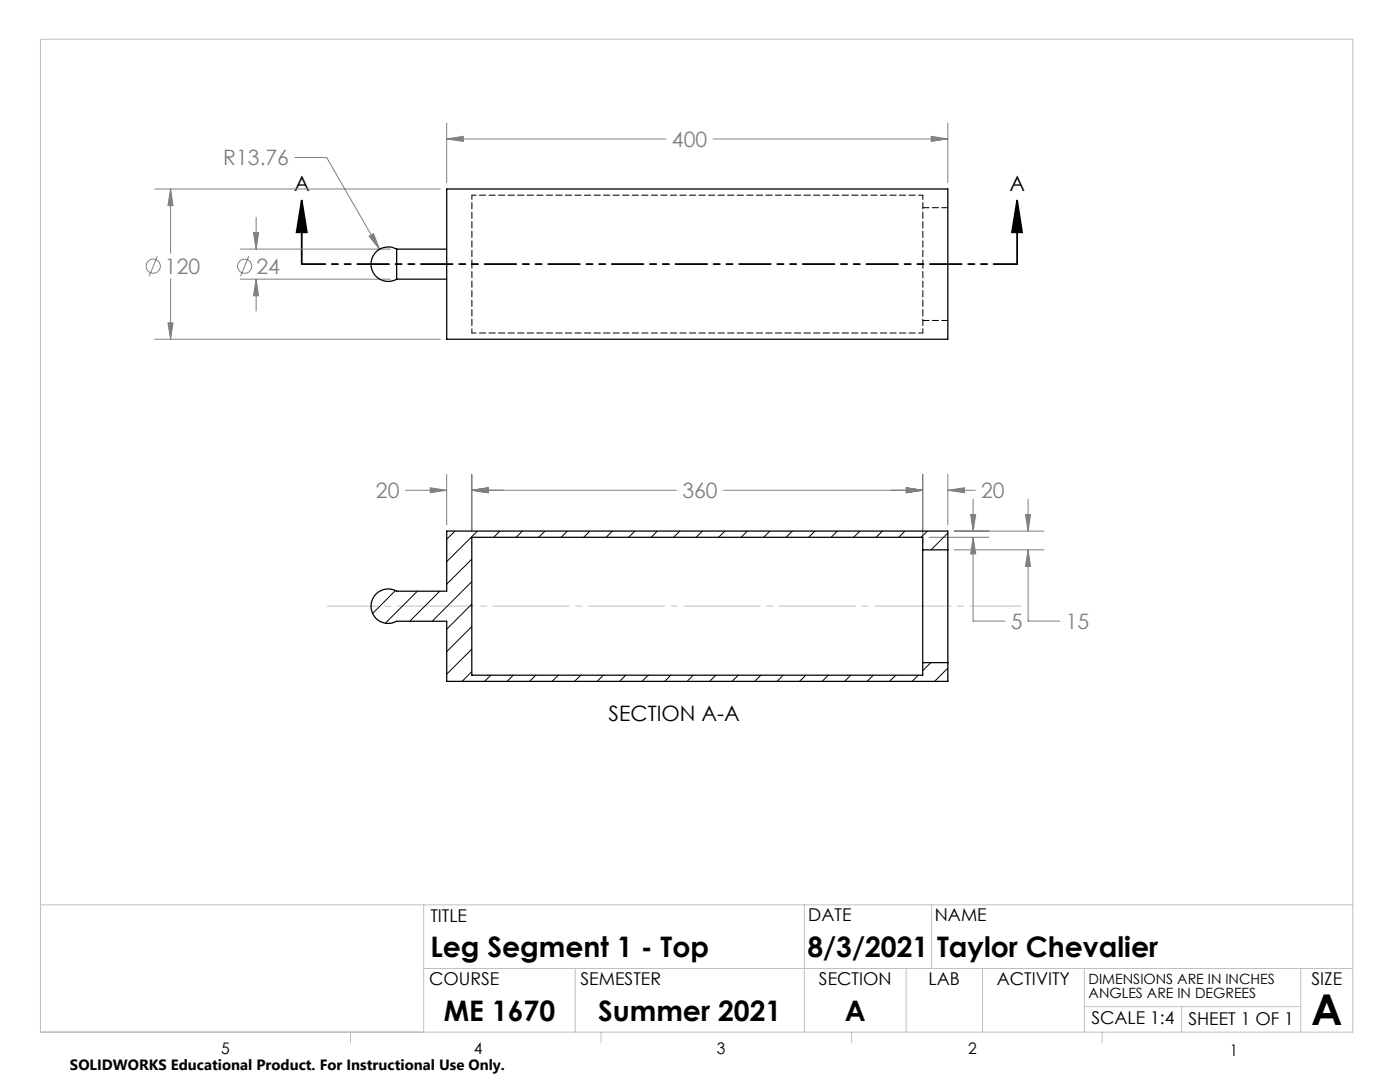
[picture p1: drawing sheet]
<svg xmlns="http://www.w3.org/2000/svg" width="279mm" height="216mm" viewBox="0 0 279 216" stroke-linecap="round" stroke-linejoin="round" font-family="sans-serif">
<g fill="none" stroke="#808080" stroke-width=".2">
<path d="M30.9 37.7h57M34 37.7l.5 3.3h-1zM34 37.7v12.9M58.8 31.4h6.4l10.5 18.3M89.1 27.7l3.4-.5v1zM89.1 24.6v11.8M89.1 27.7h43.8M142.3 27.7h46.9M185.8 27.2l3.4 .5-3.4 .5zM189.2 24.6v11.8M31.4 51.1l-1.6 4M34 55.6v12.1"/>
<path d="M47.9 49.7h30M47.9 55.7h30M49.6 51.1l-1.6 4M50.6 46.4h1l-.5 3.3zM51.1 55.7l.5 3.3h-1zM51.1 43.4v6.3M51.1 55.7v6.4M73.7 47.1l.8-.5 1.2 3.1zM30.9 67.7h57M33.5 64.4h1l-.5 3.3zM80.9 97.8h8.2M85.9 97.3l3.2 .5-3.2 .5z"/>
<path d="M89.1 94.7v10M94.2 97.8l3.3-.5v1zM94.2 97.8h40.8M94.2 94.7v11.2M144.4 97.8h39.7M180.9 97.3l3.2 .5-3.2 .5zM184.1 94.7v13.7M189.2 97.8l3.3-.5v1zM189.2 94.7v10M189.2 97.8h5.4M194.2 99.6v6.4M205.2 99.6v6.4"/>
<path d="M185.4 107.2h12M190.4 106h18M190.4 109.7h18M193.7 102.7h1l-.5 3.3zM194.2 107.2l.5 3.3h-1zM194.2 107.2v16.7h6.4M204.6 102.7h1.1l-.5 3.3zM205.2 109.7l.5 3.3h-1.1zM205.2 109.7v14.2h6.3"/>
<circle cx="30.6" cy="53.1" r="1.42"/>
<circle cx="48.8" cy="53.1" r="1.42"/>
</g>
<path d="M60.2 40l1 6.4h-2zM60.2 40v12.7M203 40l1 6.4h-2zM203 40v12.7" fill="none" stroke="#000" stroke-width=".35"/>
<path d="M203 52.7h-142.8" fill="none" stroke="#000" stroke-width=".35" stroke-dasharray="6.3 1.3 1.3 1.3 1.3 1.3" stroke-dashoffset="1.6"/>
<path d="M203.8 120.9h-138.4" fill="none" stroke="#c0c0c0" stroke-width=".2" stroke-dasharray="15.2 1.3 1.3 1.3" stroke-dashoffset="5.1"/>
<g fill="none" stroke="#c0c0c0" stroke-width=".2">
<path d="M8.1 7.8h261.9v198.2h-261.9zM8.1 180.6h261.9M84.6 180.6v25.4M84.6 193.3h185.4M114.8 193.3v12.7M160.5 180.6v25.4M180.8 193.3v12.7M185.9 180.6v12.7M196.1 193.3v12.7M216.4 193.3v12.7M259.6 193.3v12.7M70 206v2.1"/>
<path d="M119.9 206v2.1M170 206v2.1M216.4 200.9h43.2M220 206v2.1M235.8 200.9v5.1"/>
</g>
<path d="M203 40l1 6.4h-2zM60.2 40l1 6.4h-2z" fill="#000"/>
<path d="M73.7 47.1l2 2.6-1.2-3.1zM50.6 46.4h1l-.5 3.3zM51.1 55.7l.5 3.3h-1zM34 37.7l.5 3.3h-1zM33.5 64.4h1l-.5 3.3zM89.1 27.7l3.4-.5v1zM185.8 27.2l3.4 .5-3.4 .5zM180.9 97.3l3.2 .5-3.2 .5zM189.2 97.8l3.3-.5v1zM204.6 102.7h1.1l-.5 3.3zM205.2 109.7l.5 3.3h-1.1zM194.2 107.2l.5 3.3h-1zM193.7 102.7h1l-.5 3.3zM85.9 97.3l3.2 .5-3.2 .5zM94.2 97.8l3.3-.5v1zM94.2 97.8l3.3-.5v1zM180.9 97.3l3.2 .5-3.2 .5z" fill="#808080"/>
<path d="M89.1 37.7h100.1v30h-100.1zM79.2 49.7a3.4 3.4 0 0 0-5.2 3 3.4 3.4 0 0 0 5.2 3M79.2 49.7v6M79.2 55.7h9.9M79.2 49.7h9.9M184.1 109.7v22.5M184.1 109.7v-2.5h-89.9v27.5h89.9v-2.5M184.1 109.7h5.1M189.2 109.7v-3.7h-100.1v12h-9.9a3.4 3.4 0 0 0-5.2 3 3.4 3.4 0 0 0 5.2 3h9.9v12h100.1v-3.8M189.2 109.7v22.5M184.1 132.2h5.1" fill="none" stroke="#000" stroke-width=".25"/>
<path d="M184.2 38.9h-90M94.2 52.7v-13.8M184.2 52.7v-13.8M94.2 66.4v-13.7M94.2 66.4h90M184.2 66.4v-13.7" fill="none" stroke="#000" stroke-width=".2" stroke-dasharray="1.3 .6" stroke-dashoffset=".4"/>
<path d="M189.2 41.4h-5M184.2 63.9h5" fill="none" stroke="#000" stroke-width=".2" stroke-dasharray="1.3 .6"/>
<g fill="none" stroke="#000" stroke-width=".2">
<path d="M78.9 117.8l-4.5 4.6M83.3 118l-6.4 6.4M87.8 118l-6 6M90.8 106l-1.7 1.6M94.2 111.6l-5.1 5M94.2 116.1l-7.9 7.9M95.3 106l-6.2 6.1M99.8 106l-1.3 1.2M104.2 106l-1.2 1.2M108.8 106l-1.3 1.2M113.2 106l-1.2 1.2M117.7 106l-1.2 1.2"/>
<path d="M122.2 106l-1.2 1.2M126.7 106l-1.3 1.2M131.2 106l-1.2 1.2M135.7 106l-1.3 1.2M140.2 106l-1.3 1.2M144.7 106l-1.3 1.2M149.2 106l-1.3 1.2M153.6 106l-1.2 1.2M158.2 106l-1.3 1.2M162.6 106l-1.2 1.2M167.1 106l-1.2 1.2M171.6 106l-1.2 1.2"/>
<path d="M176.1 106l-1.3 1.2M180.6 106l-1.2 1.2M185.1 106l-1.3 1.2M189.2 106.4l-3.4 3.3M94.2 120.5l-5.1 5.1M94.2 125l-5.1 5M94.2 129.5l-5.1 5M94.2 134l-2 2M98 134.7l-1.3 1.3M102.4 134.7l-1.2 1.3M106.9 134.7l-1.2 1.3M111.4 134.7l-1.2 1.3"/>
<path d="M115.9 134.7l-1.2 1.3M120.4 134.7l-1.2 1.3M124.9 134.7l-1.3 1.3M129.4 134.7l-1.3 1.3M133.9 134.7l-1.3 1.3M138.4 134.7l-1.3 1.3M142.9 134.7l-1.3 1.3M147.4 134.7l-1.3 1.3M151.8 134.7l-1.2 1.3M156.3 134.7l-1.2 1.3M160.8 134.7l-1.2 1.3M165.3 134.7l-1.2 1.3"/>
<path d="M169.8 134.7l-1.2 1.3M174.3 134.7l-1.3 1.3M178.8 134.7l-1.3 1.3M183.3 134.7l-1.3 1.3M185.8 132.2l-1.7 1.6M189.2 133.3l-2.7 2.7"/>
</g>
<text font-size="8.5" x="261.7" y="204.6">A</text>
<g font-size="5.6">
<text x="85.9" y="191">Leg Segment 1 - Top</text>
<text x="161.1" y="191">8/3/2021</text>
<text x="187" y="191">Taylor Chevalier</text>
<text x="88.6" y="203.8">ME 1670</text>
<text x="119.4" y="203.7">Summer 2021</text>
<text x="168.6" y="203.7">A</text>
</g>
<g font-size="4.2" fill="#808080">
<text x="134.1" y="29.3">400</text>
<text x="44.6" y="33">R13.76</text>
<text x="32.9" y="54.7">120</text>
<text x="51.2" y="54.7">24</text>
<text x="75" y="99.4">20</text>
<text x="136.2" y="99.4">360</text>
<text x="195.8" y="99.4">20</text>
<text x="201.8" y="125.5">5</text>
<text x="212.7" y="125.5">15</text>
</g>
<g font-size="4.2">
<text x="58.7" y="38.2">A</text>
<text x="201.4" y="38.2">A</text>
<text x="121.4" y="143.8">SECTION A-A</text>
</g>
<g font-size="3.5">
<text x="85.9" y="183.9">TITLE</text>
<text x="161.3" y="183.8">DATE</text>
<text x="186.6" y="183.8">NAME</text>
<text x="85.6" y="196.5">COURSE</text>
<text x="115.9" y="196.5">SEMESTER</text>
<text x="163.4" y="196.5">SECTION</text>
<text x="185.3" y="196.5">LAB</text>
<text x="198.9" y="196.5">ACTIVITY</text>
<text x="261.7" y="196.5">SIZE</text>
<text x="217.8" y="204.4">SCALE 1:4</text>
<text x="237.2" y="204.4">SHEET 1 OF 1</text>
</g>
<g font-size="3.2">
<text x="44.2" y="210.4">5</text>
<text x="94.6" y="210.3">4</text>
<text x="143.1" y="210.4">3</text>
<text x="193.2" y="210.3">2</text>
<text x="245.4" y="210.6">1</text>
</g>
<text font-size="3" x="14" y="213.5">SOLIDWORKS Educational Product. For Instructional Use Only.</text>
<g font-size="2.8">
<text x="217.2" y="196.4">DIMENSIONS ARE IN INCHES</text>
<text x="217.2" y="199.2">ANGLES ARE IN DEGREES</text>
</g>
</svg>
